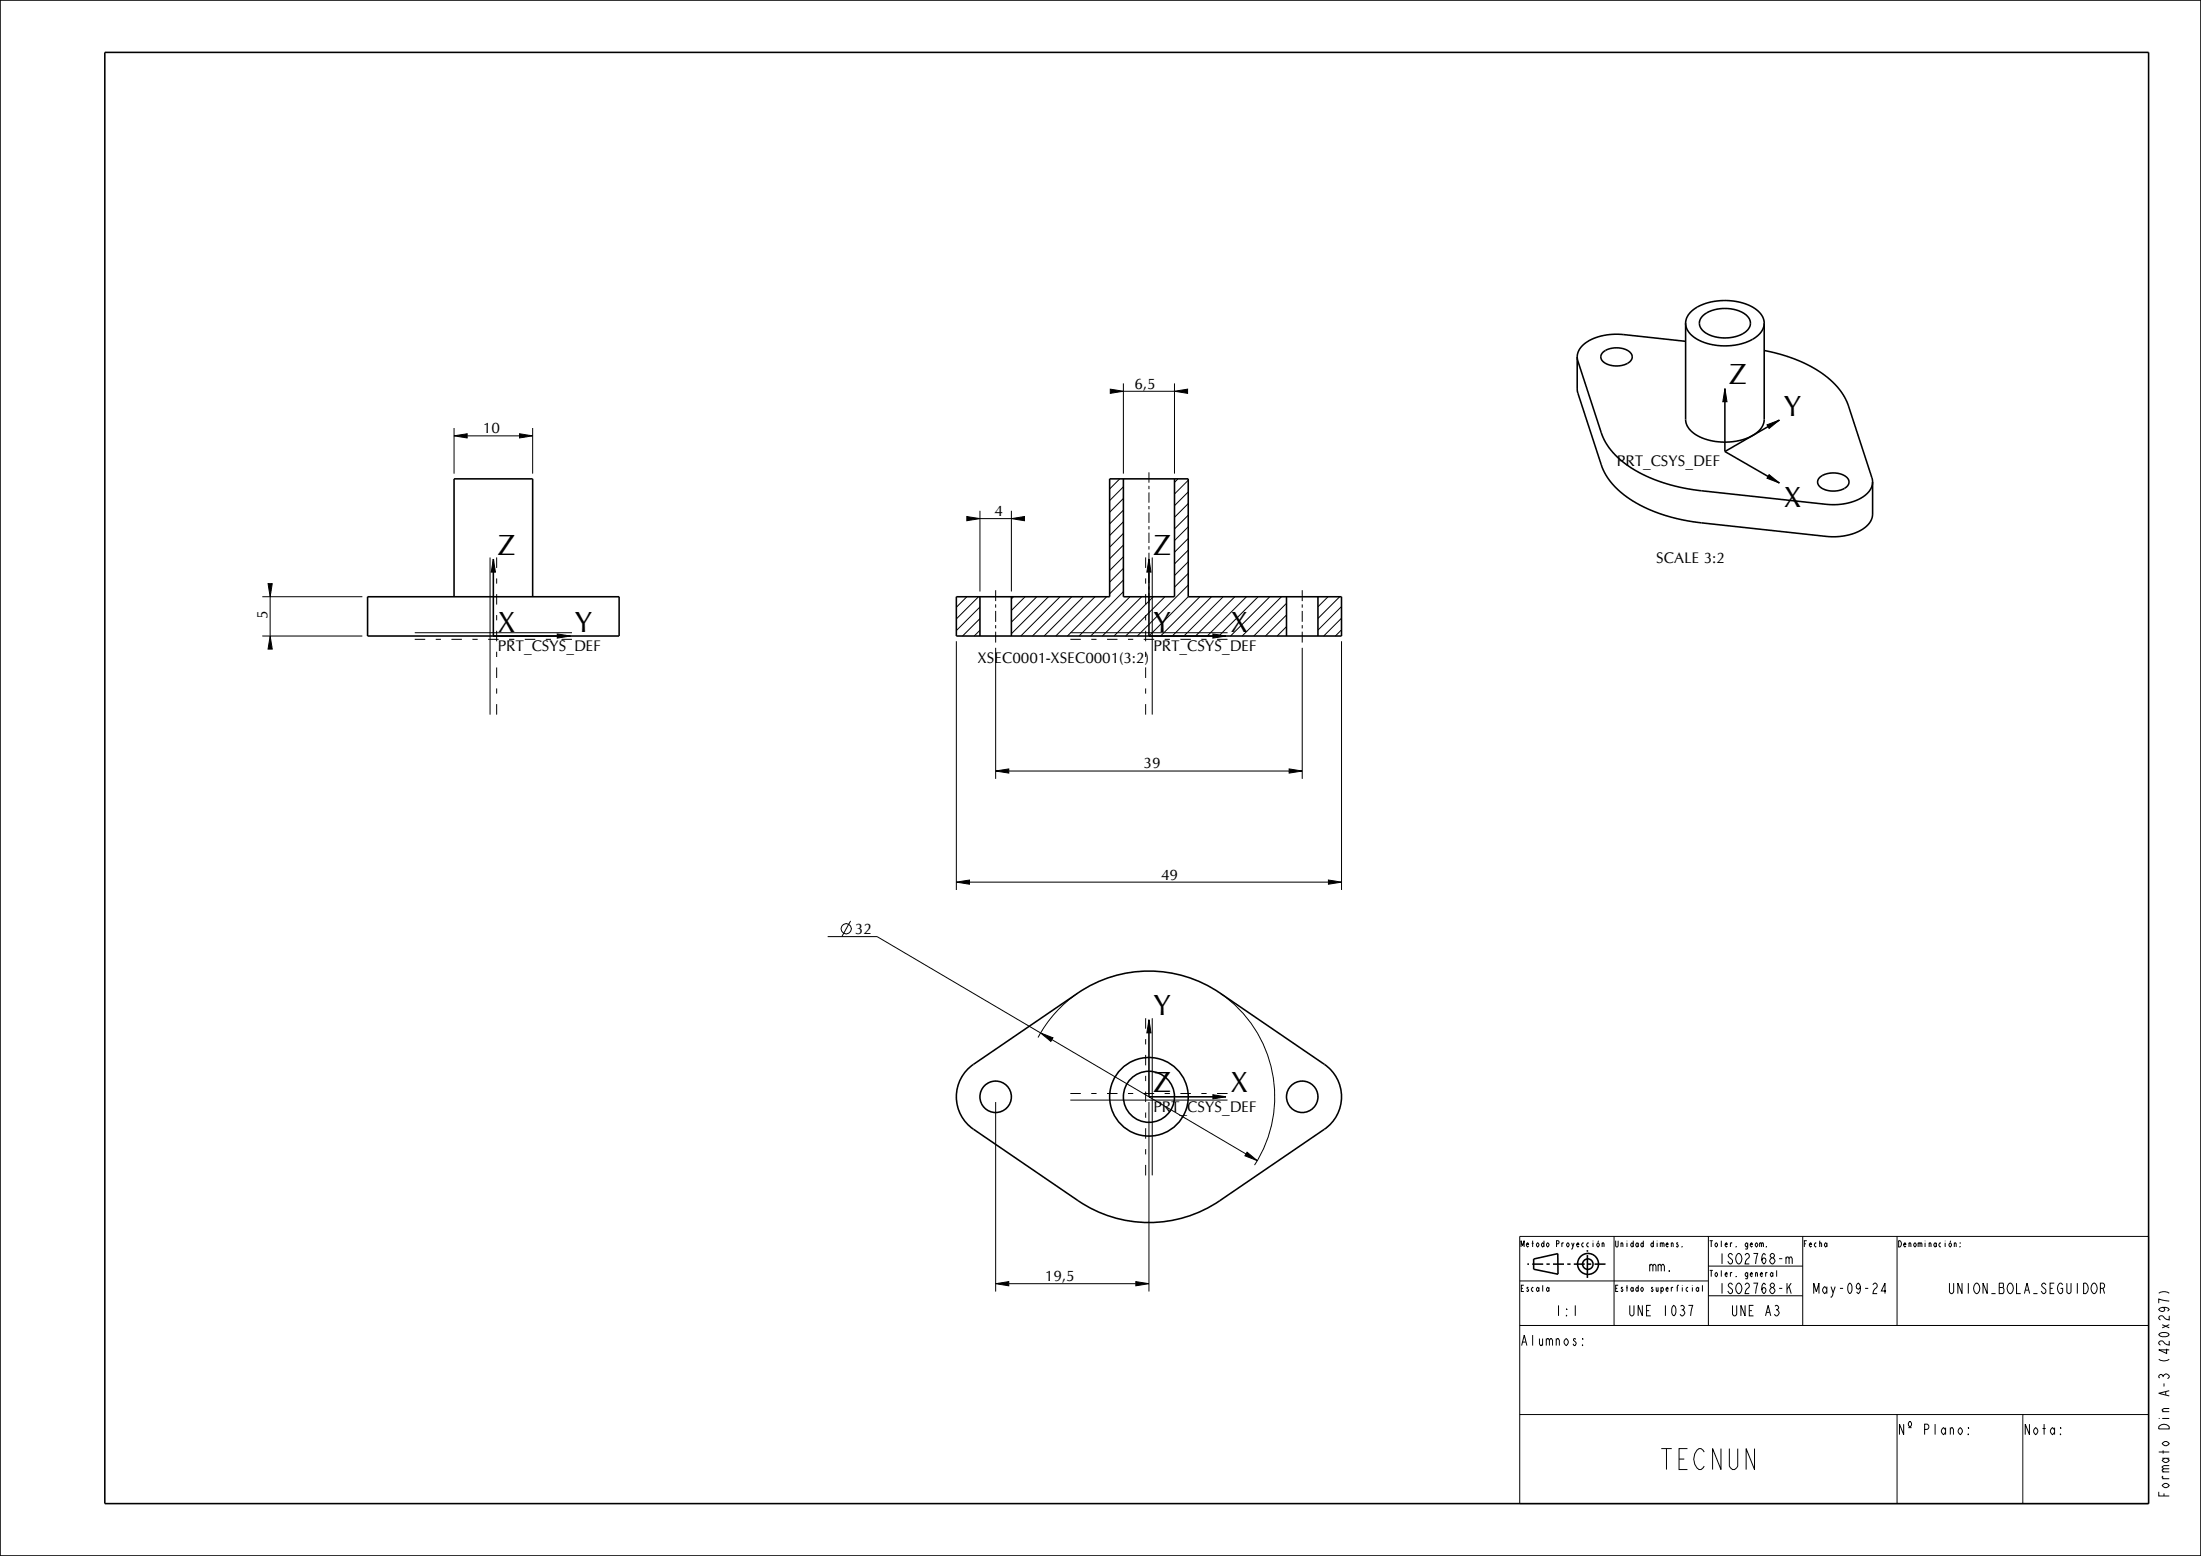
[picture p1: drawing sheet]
<svg xmlns="http://www.w3.org/2000/svg" width="420mm" height="297mm" viewBox="0 0 420 297" stroke-linecap="round" stroke-linejoin="round" font-family="sans-serif">
<g fill="none" stroke="#000" stroke-width=".19">
<path d="M211.9 74.3l2.5 .4-2.5 .4zM214.4 73.2v17.2M214.4 74.7h9.7M224.1 74.7l2.5-.4v.8zM224.1 73.2v17.2M329.2 74.2l.4 2.5h-.8zM86.6 83.2l2.5-.4v.8zM86.6 81.7v8.7M89.1 83.2h10M99.1 82.8l2.5 .4-2.5 .4zM101.6 81.7v8.7M184.5 98.6l2.5 .4-2.5 .4z"/>
<path d="M187 97.5v15.4M187 99h6M193 99l2.5-.4v.8zM193 97.5v15.4M213.7 91.4l-2 1.9M214.4 92.9l-2.7 2.7M214.4 95.2l-2.7 2.6M214.4 97.4l-2.7 2.6M214.4 99.6l-2.7 2.6M219.2 90.2v1.9M219.2 92.7v.7M219.2 94v2"/>
<path d="M219.2 96.6v.6M219.2 97.8v2M224.8 91.4l-.7 .7M226.7 91.7l-2.6 2.6M226.7 93.9l-2.6 2.6M226.7 96.1l-2.6 2.6M226.7 98.3l-2.6 2.7M337.2 81.1l2.3-.9-1.9 1.6zM337.6 90.6l1.9 1.6-2.3-.9zM50.1 113.9h19M51.2 111.4h.8l-.4 2.5zM51.6 113.9v7.5"/>
<path d="M94.1 106.7l.4 2.5h-.8zM184.5 113.9l-2 2M186.7 113.9l-4.2 4.2M187 115.9l-4.5 4.5M187 118.1l-3.3 3.3M190 112.7v2M190 115.4v.6M190 116.6v2.1M190 119.3v.6M193.4 113.9l-.4 .4M195.6 113.9l-2.6 2.6M197.8 113.9l-4.8 4.9"/>
<path d="M200.1 113.9l-7.1 7.1M202.3 113.9l-7.5 7.5M204.5 113.9l-7.5 7.5M206.7 113.9l-7.5 7.5M209 113.9l-7.5 7.5M211.2 113.9l-7.5 7.5M214.4 101.8l-2.7 2.6M214.4 104l-2.7 2.7M214.4 106.3l-2.7 2.6M214.4 108.5l-2.7 2.6M214.4 110.7l-2.7 2.6M214.4 112.9l-8.5 8.5"/>
<path d="M215.6 113.9l-7.5 7.5M217.9 113.9l-7.5 7.5M219.2 106.7l.4 2.5h-.8zM219.2 100.4v.6M219.2 101.7v1.9M219.2 104.3v.6M219.2 105.5v2M219.2 108.1v.6M219.2 109.3v2M219.2 111.9v.7M219.2 113.2v2M220.1 113.9l-7.5 7.5"/>
<path d="M222.3 113.9l-7.5 7.5M226.7 100.6l-2.6 2.6M226.7 102.8l-2.6 2.6M226.7 105l-2.6 2.6M226.7 107.2l-2.6 2.7M226.7 109.5l-2.6 2.6M226.7 111.7l-9.7 9.7M226.7 113.9l-7.5 7.5M229 113.9l-7.5 7.5M231.2 113.9l-7.5 7.5M233.4 113.9l-7.5 7.5M235.6 113.9l-7.5 7.5"/>
<path d="M237.9 113.9l-7.5 7.5M240.1 113.9l-7.5 7.5M242.3 113.9l-7.5 7.5M244.5 113.9l-7.5 7.5M245.5 115.2l-6.2 6.2M245.5 117.4l-4 4M245.5 119.6l-1.8 1.8M248.5 112.7v2M248.5 115.4v.6M248.5 116.6v2.1M248.5 119.3v.6M253.4 113.9l-1.9 1.9"/>
<path d="M255.6 113.9l-4.1 4.2M256 115.8l-4.5 4.5M256 118l-3.4 3.4M50.1 121.4h19M51.6 121.4l.4 2.5h-.8zM106.3 121l2.5 .4-2.5 .4zM182.5 122.4v47.5M187 120.3l-1.1 1.1M190 120.6v2.1M190 123.7v25M231.4 121l2.5 .4-2.5 .4zM248.5 123.7v25"/>
<path d="M248.5 120.6v2.1M256 120.2l-1.2 1.2M256 122.4v47.5M190 147.2l2.5-.4v.8zM192.5 147.2h53.5M246 146.8l2.5 .4-2.5 .4zM157.9 178.8h9.5l31.2 18.4M162.3 175.8l-1.7 3M182.5 168.4l2.5-.4v.8zM185 168.4h68.5M253.5 168l2.5 .4-2.5 .4zM198.6 197.2l2.3 .9-.4 .7z"/>
<path d="M200.7 198.4l37.1 21.9M205.7 189.5a24 24 0 0 0-7.6 8.5M219.2 194.7l.4 2.5h-.8zM232.8 189.5a24 24 0 0 1 6.6 32.9M190 210.4v36.1M219.2 210.4v36.1M231.4 209l2.5 .4-2.5 .4zM238 219.9l1.9 1.6-2.3-.9zM290 236h120v51h-120zM308 236v17M326 236v17M344 236v17"/>
<path d="M362 236v17M190 245l2.5-.4v.8zM192.5 245h24.2M216.7 244.6l2.5 .4-2.5 .4zM290 253h120M290 244.5h36M326 247.3h18M326 241.7h18M411.9 246.8a1.78 1.78 0 0 1 2 0M290 270h120M362 270v17M386 270v17"/>
<circle cx="161.5" cy="177.3" r=".98"/>
</g>
<g fill="none" stroke="#000" stroke-width=".3">
<path d="M0 0h420v297h-420zM20 10h390v277h-390zM301 68.1v6.7l4.6 13.9a14.7 14.7 0 0 0 7.9 8 33.7 33.7 0 0 0 11.2 3.1l23.7 2.6a9.7 9.7 0 0 0 8.2-2.4 2.91 2.91 0 0 0 .7-1.9v-6.1M301 68.1l.1 .8 4.5 13.7a14.7 14.7 0 0 0 7.9 8 33.7 33.7 0 0 0 11.2 3.1l23.7 2.6a9.7 9.7 0 0 0 8.2-2.5 2.91 2.91 0 0 0 .7-1.8M305.9 67.3a4.2 4.2 0 0 1 5.3 .2 1.33 1.33 0 0 1-.8 2 4.1 4.1 0 0 1-4.8-.9l-.1-.7zM321.7 65.1l-11.8-1.2a9.7 9.7 0 0 0-8.2 2.4 2.91 2.91 0 0 0-.7 1.8M321.7 61.7a4.5 4.5 0 0 1 3.4-3.7 11 11 0 0 1 10.4 1.4 3.2 3.2 0 0 1 1.2 2.3M321.7 61.7v18.4a4.2 4.2 0 0 0 3.1 3.5 10.8 10.8 0 0 0 10.9-1.4 3.1 3.1 0 0 0 1-2.1v-18.4M321.7 61.7a4.2 4.2 0 0 0 3.1 3.5 10.8 10.8 0 0 0 10.9-1.4 3.1 3.1 0 0 0 1-2.1M324.9 60.3a7 7 0 0 1 8.5 0 1.96 1.96 0 0 1-.6 3.2 7.2 7.2 0 0 1-7.9-.4 1.84 1.84 0 0 1 0-2.8zM329.2 74.2v12M336.7 66.9a24.4 24.4 0 0 1 14 7.1 10.5 10.5 0 0 1 2 3.5l4.5 13.7 .1 .8"/>
<path d="M214.4 91.4v22.5h9.7v-22.5M329.2 86.2l10.3 6M339.5 80.2l-10.3 6M347.2 91.1a4.2 4.2 0 0 1 5.4 .3 1.33 1.33 0 0 1-.9 2 4.1 4.1 0 0 1-4.7-.9l-.1-.7zM70.1 113.9h48v7.5h-48zM86.6 113.9v-22.5h15v22.5M94.1 106.7v14.7M182.5 113.9h29.2v-22.5h15v22.5h29.3v7.5h-73.5zM187 113.9v7.5M193 113.9v7.5M219.2 106.7v14.7M245.5 113.9v7.5"/>
<path d="M251.5 113.9v7.5M94.1 121.4h.1M219.2 121.4h.1M219.2 194.7v14.7M184.5 204.2l1.3-1 19.9-13.7a24 24 0 0 1 27.1 0l19.9 13.7a7.5 7.5 0 0 1 0 12.3l-19.9 13.7a24 24 0 0 1-27.1 0l-19.9-13.7a7.5 7.5 0 0 1-1.3-11.3zM219.2 209.4h.1M219.2 209.4h14.7M302.9 238.6v.3M302.9 239.6v4.3M291.8 241.3h-.3M292.7 240.3l4.6-1v3.9l-4.6-.9zM294.5 241.3h-2.1"/>
<path d="M295.7 241.3h-.6M298.4 241.3h-2M299.7 241.3h-.6M302.4 241.3h-2.1M303.7 241.3h-.7M306.4 241.3h-2.1"/>
<circle cx="190" cy="209.4" r="3"/>
<circle cx="219.2" cy="209.3" r="7.5"/>
<circle cx="219.2" cy="209.4" r="4.9"/>
<circle cx="248.5" cy="209.4" r="3"/>
<circle cx="303" cy="241.3" r="1"/>
<circle cx="303" cy="241.2" r="2"/>
</g>
<g fill="#000">
<path d="M211.9 74.3l2.5 .4-2.5 .4zM224.1 74.7l2.5-.4v.8zM329.2 74.2l.4 2.5h-.8zM86.6 83.2l2.5-.4v.8zM99.1 82.8l2.5 .4-2.5 .4zM184.5 98.6l2.5 .4-2.5 .4zM193 99l2.5-.4v.8zM337.2 81.1l2.3-.9-1.9 1.6zM337.6 90.6l1.9 1.6-2.3-.9zM51.2 111.4h.8l-.4 2.5zM94.1 106.7l.4 2.5h-.8zM219.2 106.7l.4 2.5h-.8z"/>
<path d="M51.6 121.4l.4 2.5h-.8zM106.3 121l2.5 .4-2.5 .4zM231.4 121l2.5 .4-2.5 .4zM190 147.2l2.5-.4v.8zM246 146.8l2.5 .4-2.5 .4zM182.5 168.4l2.5-.4v.8zM253.5 168l2.5 .4-2.5 .4zM198.6 197.2l2.3 .9-.4 .7zM219.2 194.7l.4 2.5h-.8zM231.4 209l2.5 .4-2.5 .4zM238 219.9l1.9 1.6-2.3-.9zM190 245l2.5-.4v.8z"/>
<path d="M216.7 244.6l2.5 .4-2.5 .4z"/>
</g>
<!-- layer: PRT_DEF_DTM_PLN -->
<path d="M94.8 106.4v30M218.6 106.4v30M109.1 122h-30M234.2 122h-30M218.6 194.4v30M234.2 208.7h-30" fill="none" stroke="#000" stroke-width=".19" stroke-dasharray="2 2 1 2" stroke-linecap="butt"/>
<path d="M93.5 106.4v30M219.9 106.4v30M79.1 120.8h30M204.2 120.8h30M219.9 194.4v30M204.2 210h30" fill="none" stroke="#000" stroke-width=".19"/>
<g font-size="5.6">
<text x="330" y="73.3">Z</text>
<text x="340.4" y="79.3">Y</text>
<text x="340.4" y="96.8">X</text>
<text x="95" y="105.9">Z</text>
<text x="220.1" y="105.9">Z</text>
<text x="95" y="120.6">X</text>
<text x="109.7" y="120.6">Y</text>
<text x="220.1" y="120.6">Y</text>
<text x="234.8" y="120.6">X</text>
<text x="220.1" y="193.8">Y</text>
<text x="220.1" y="208.5">Z</text>
<text x="234.8" y="208.5">X</text>
</g>
<text font-size="5.2" x="316.6" y="280.5">TECNUN</text>
<g font-size="2.9">
<text x="216.5" y="74.2">6,5</text>
<text x="92.1" y="82.7">10</text>
<text x="308.5" y="89">PRT_CSYS_DEF</text>
<text x="189.8" y="98.5">4</text>
<text x="316" y="107.6">SCALE 3:2</text>
<text x="51.1" y="118.1" transform="rotate(-90 51.1 118.1)">5</text>
<text x="95" y="124.2">PRT_CSYS_DEF</text>
<text x="220.1" y="124.2">PRT_CSYS_DEF</text>
<text x="186.6" y="126.5">XSEC0001-XSEC0001(3:2)</text>
<text x="218.2" y="146.7">39</text>
<text x="221.6" y="167.9">49</text>
<text x="163.1" y="178.3">32</text>
<text x="220.1" y="212.2">PRT_CSYS_DEF</text>
<text x="199.4" y="244.5">19,5</text>
</g>
<g font-size="2.6">
<text x="314.7" y="242.7">mm.</text>
<text x="328" y="241.3">ISO2768-m</text>
<text x="296.7" y="251.2">1:1</text>
<text x="310.8" y="251.2">UNE 1037</text>
<text x="328" y="246.9">ISO2768-K</text>
<text x="330.3" y="251.2">UNE A3</text>
<text x="346" y="246.9">May-09-24</text>
<text x="372" y="246.9">UNION_BOLA_SEGUIDOR</text>
<text x="290.1" y="256.8">Alumnos:</text>
<text x="362.1" y="273.8">Nº Plano:</text>
<text x="386.1" y="273.8">Nota:</text>
<text x="413.9" y="285.9" transform="rotate(-90 413.9 285.9)">Formato Din A-3 (420x297)</text>
</g>
<g font-size="1.6">
<text x="290.1" y="238">Metodo Proyección</text>
<text x="308.1" y="238">Unidad dimens.</text>
<text x="326.1" y="238">Toler. geom.</text>
<text x="344.1" y="238">Fecha</text>
<text x="362.1" y="238">Denominación:</text>
<text x="326.1" y="243.7">Toler. general</text>
<text x="290.1" y="246.5">Escala</text>
<text x="308.1" y="246.5">Estado superficial</text>
</g>
</svg>
